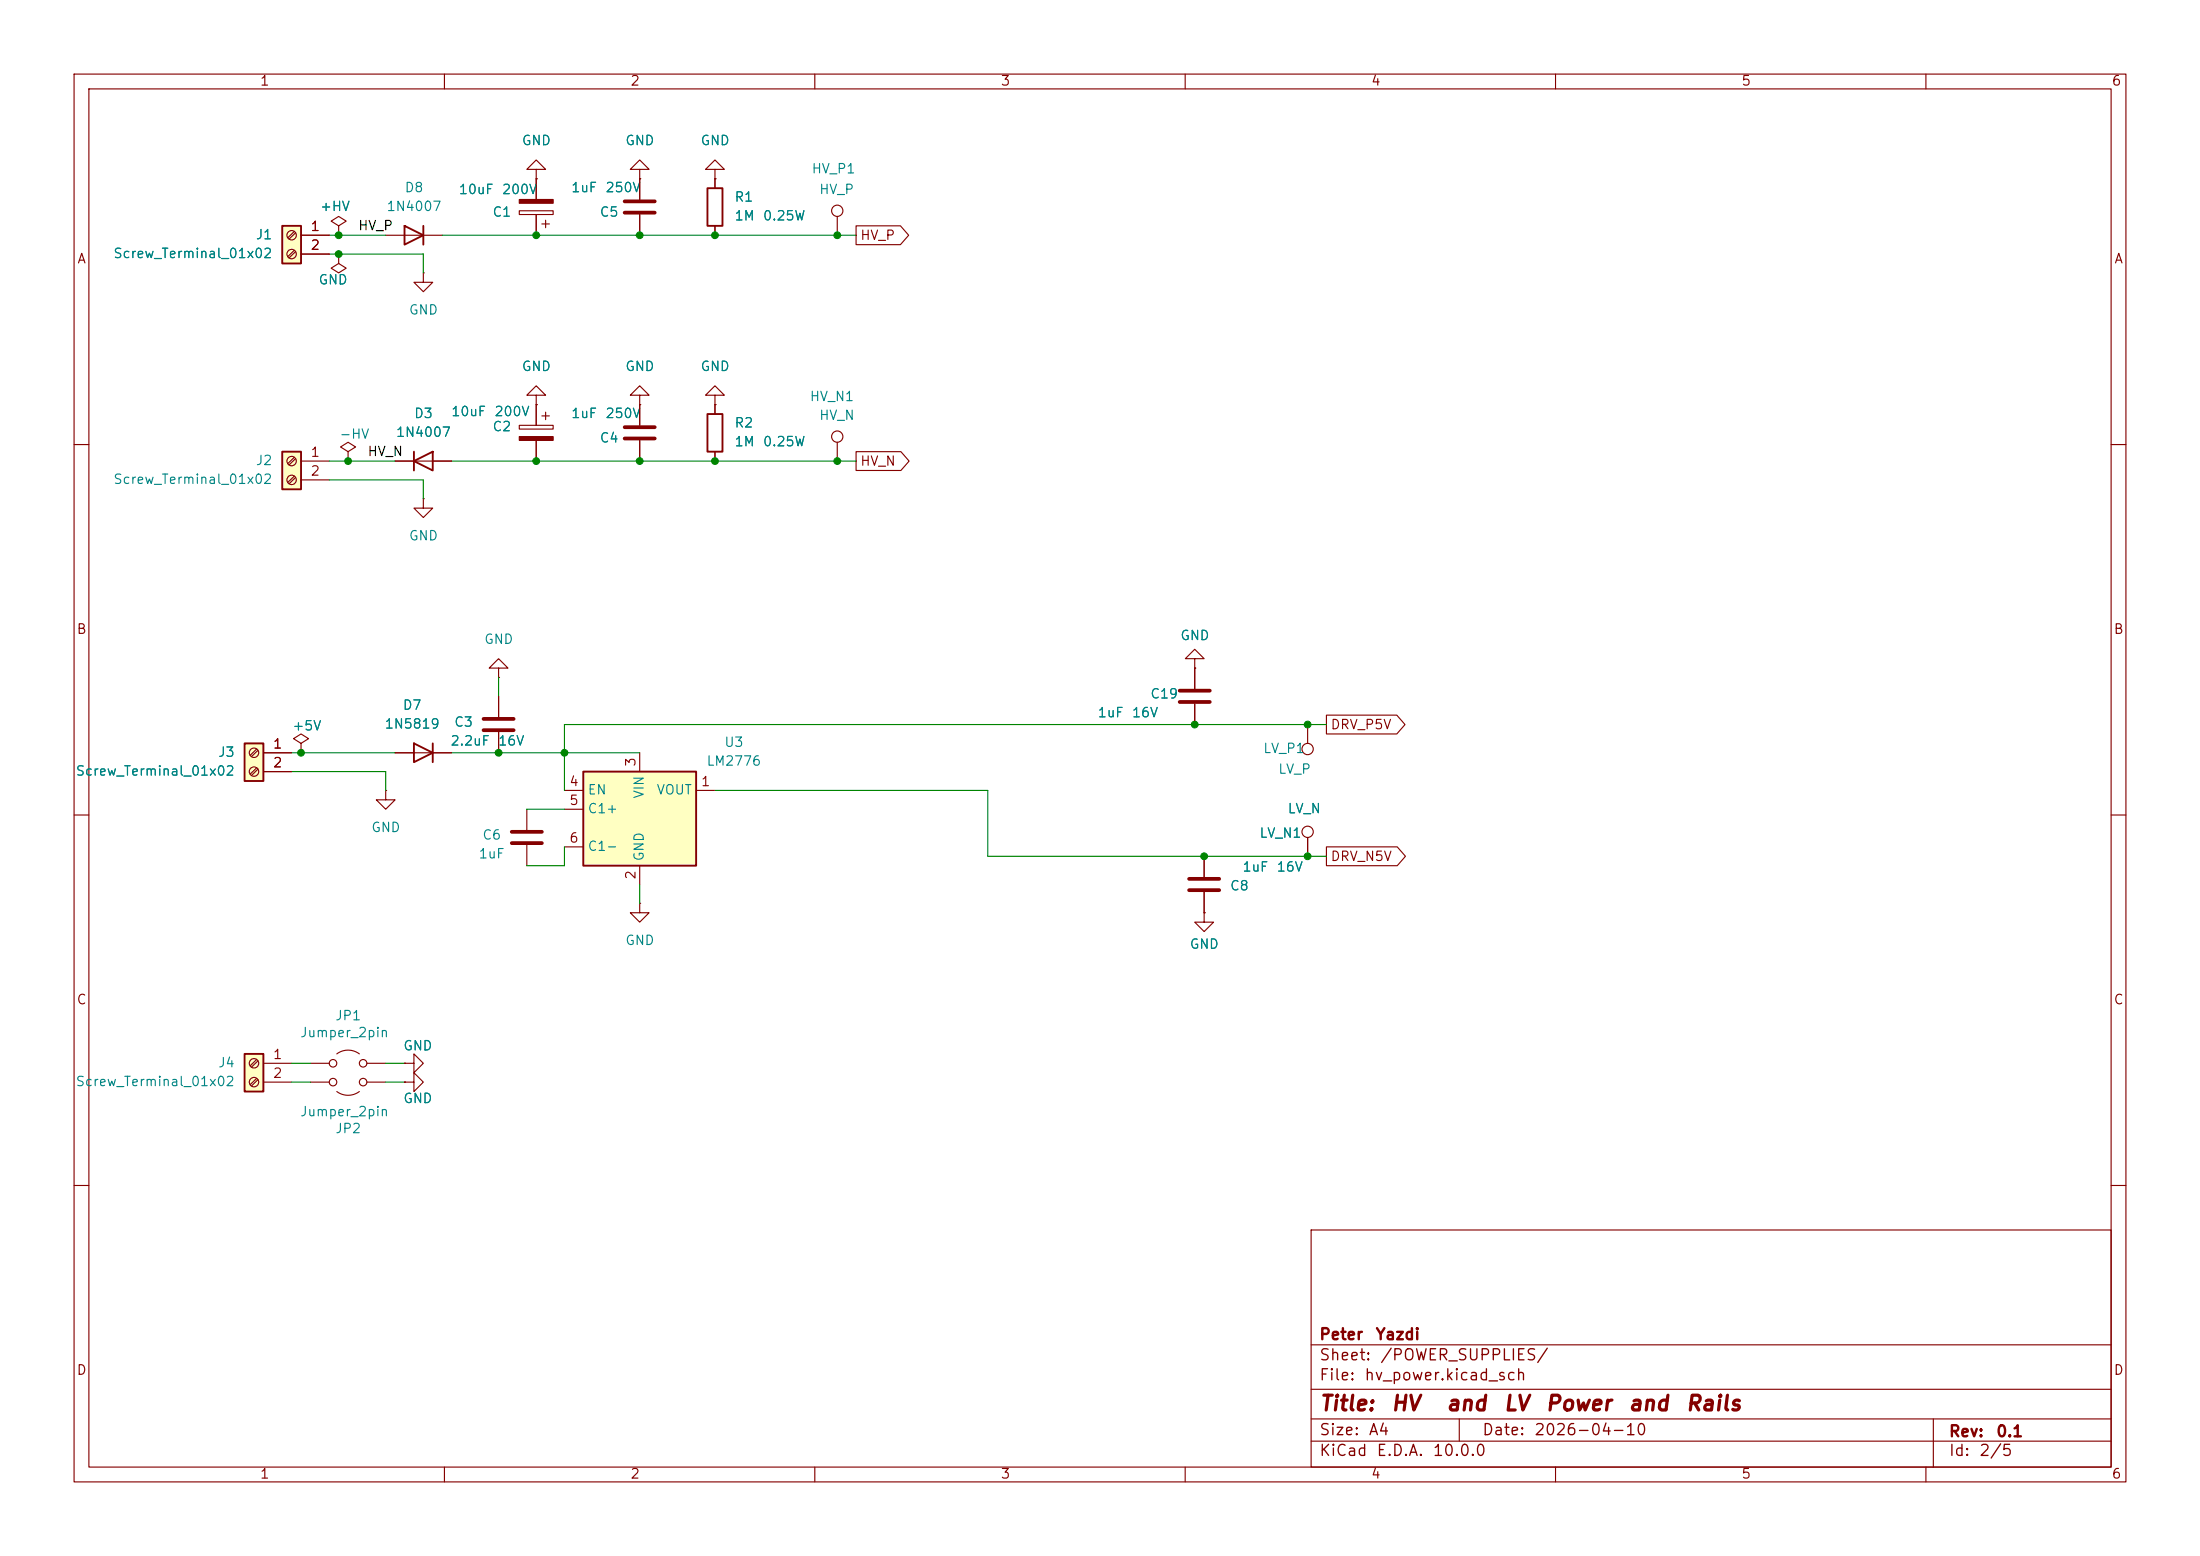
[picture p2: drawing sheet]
<svg xmlns="http://www.w3.org/2000/svg" width="297mm" height="210mm" viewBox="0 0 297 210" stroke-linecap="round" stroke-linejoin="round" font-family="sans-serif">
<g fill="none" stroke="#840000" stroke-width=".15">
<path d="M10 10h277v190h-277zM12 12h273v186h-273zM60 10v2M110 10v2M160 10v2M210 10v2M260 10v2M70.1 28.4h4.6v.6h-4.6zM72.4 22.9h-1.3l1.3-1.3 1.3 1.3h-1.3v1.2M72.4 24.1h.1M72.4 24.1v2.8M72.4 29v2.8"/>
<path d="M73.2 30.2h1M73.7 29.7v1M86.4 22.9h-1.3l1.3-1.3 1.2 1.3h-1.2v1.2M86.4 24.1h.1M86.4 24.1v2.8M86.4 29v2.8M70.1 57.4h4.6v.5h-4.6zM72.4 54.6v2.8M72.4 59.4v2.8M73.2 56.1h1M73.7 55.6v1M10 60h2"/>
<path d="M47 61l1-.7-1-.6-1 .6 1 .7v1.2M47 62.2h.1M57.1 67.3v1.3h1.3l-1.3 1.3-1.2-1.3h1.2M57.1 67.3h.1M285 60h2M10 110h2M40.6 100.3l1.1-.6-1.1-.6-1 .6 1 .6v1.3M40.6 101.6h.1M53.3 101.6h7.7M71.1 109.2v2.8M71.1 114v2.8M162.6 115.6v2.8"/>
<path d="M285 110h2M162.6 120.4v2.8M10 160h2M177 166h108v32h-108zM285 160h2M60 198v2M110 198v2M160 198v2M177 194.5h108M177 191.5h108M177 187.5h108M177 181.5h108"/>
<path d="M197 191.5v3M210 198v2M260 198v2M261 191.5v6.5"/>
</g>
<path d="M84.3 27.2h4.1M84.3 28.7h4.1M69.1 113.8h4.1M69.1 112.3h4.1M160.5 118.6h4.1M160.5 120.1h4.1" fill="none" stroke="#840000" stroke-width=".51"/>
<g fill="#840000" stroke="#840000" stroke-width=".15">
<path d="M70.1 58.9h4.6v.5h-4.6z"/>
<path d="M70.1 26.9h4.6v.5h-4.6z"/>
</g>
<path d="M55.9 100.3l2.5 1.3-2.5 1.3zM58.4 100.3v2.6" fill="none" stroke="#840000" stroke-width=".25"/>
<path d="M38.1 30.5h2.5v5.1h-2.5z" fill="#ffffc2"/>
<path d="M38.1 30.5h2.5v5.1h-2.5z" fill="none" stroke="#840000" stroke-width=".25"/>
<g fill="none" stroke="#840000" stroke-width=".15">
<path d="M39.7 31.2l-.8 .9M39.7 33.8l-.8 .8M39.9 31.4l-.9 .9M39.9 34l-.9 .8M40.6 31.8h3.8M40.6 34.3h3.8"/>
<circle cx="39.4" cy="31.7" r=".63"/>
<circle cx="39.4" cy="34.3" r=".63"/>
</g>
<path d="M38.1 61h2.5v5h-2.5z" fill="#ffffc2"/>
<path d="M95.5 25.4h2v5.1h-2zM38.1 61h2.5v5h-2.5z" fill="none" stroke="#840000" stroke-width=".25"/>
<g fill="none" stroke="#840000" stroke-width=".15">
<path d="M96.5 24.1v1.3M96.5 30.5v1.3M113 29.2v2.6M72.4 53.3h-1.3l1.3-1.2 1.3 1.2h-1.3v1.3M72.4 54.6h.1M86.4 53.3h-1.3l1.3-1.2 1.2 1.2h-1.2v1.3M86.4 54.6h.1M86.4 54.6v2.8M86.4 59.4v2.8M113 59.7v2.5M39.7 61.7l-.8 .9M39.7 64.3l-.8 .8"/>
<path d="M39.9 61.9l-.9 .8M39.9 64.4l-.9 .9M40.6 62.2h3.8M40.6 64.8h3.8M67.3 90.2h1.3l-1.3-1.3-1.3 1.3h1.3v1.2M67.3 91.4h.1M67.3 94v2.8M67.3 98.8v2.8M41.9 146.1h2.5M45.5 147.3a2.54 2.54 0 0 0 3 0M49.5 146.1h2.6M54.6 143.5h1.3v-1.3l1.2 1.3-1.2 1.3v-1.3"/>
<path d="M54.6 143.5h.1M54.6 146.1h1.3v1.2l1.2-1.2-1.2-1.3v1.3M54.6 146.1h.1"/>
<circle cx="113" cy="28.4" r=".76"/>
<circle cx="113" cy="58.9" r=".76"/>
<circle cx="39.4" cy="64.8" r=".63"/>
<circle cx="39.4" cy="62.2" r=".63"/>
<circle cx="45" cy="146.1" r=".51"/>
<circle cx="49" cy="146.1" r=".51"/>
</g>
<path d="M84.3 57.7h4.1M84.3 59.2h4.1M65.3 98.6h4M65.3 97h4" fill="none" stroke="#840000" stroke-width=".51"/>
<path d="M33 100.3h2.6v5.1h-2.6z" fill="#ffffc2"/>
<path d="M33 100.3h2.6v5.1h-2.6z" fill="none" stroke="#840000" stroke-width=".25"/>
<g fill="none" stroke="#840000" stroke-width=".15">
<path d="M34.6 101.1l-.8 .8M34.6 103.6l-.8 .9M34.8 101.3l-.8 .8M34.8 103.8l-.8 .8M35.6 101.6h3.8M35.6 104.1h3.8"/>
<circle cx="34.3" cy="101.6" r=".63"/>
<circle cx="34.3" cy="104.1" r=".63"/>
</g>
<path d="M33 142.2h2.6v5.1h-2.6z" fill="#ffffc2"/>
<path d="M54.6 30.5l2.5 1.3-2.5 1.2zM57.1 30.5v2.5M95.5 55.9h2v5.1h-2zM33 142.2h2.6v5.1h-2.6z" fill="none" stroke="#840000" stroke-width=".25"/>
<g fill="none" stroke="#840000" stroke-width=".15">
<path d="M45.7 34.3v1.3l1 .6-1 .6-1-.6 1-.6M45.7 34.3h.1M45.7 30.5l1-.7-1-.6-1 .6 1 .7v1.3M45.7 31.8h.1M52.1 31.8h7.6M57.1 36.8v1.3h1.3l-1.3 1.3-1.2-1.3h1.2M57.1 36.8h.1M96.5 22.9h-1.3l1.3-1.3 1.3 1.3h-1.3v1.2M96.5 24.1h.1M96.5 53.3h-1.3l1.3-1.2 1.3 1.2h-1.3v1.3M96.5 54.6h.1M96.5 54.6v1.3"/>
<path d="M96.5 61v1.2M52.1 106.7v1.3h1.2l-1.2 1.2-1.3-1.2h1.3M52.1 106.7h.1M34.6 143l-.8 .8M34.6 145.5l-.8 .9M34.8 143.2l-.8 .8M34.8 145.7l-.8 .9M35.6 143.5h3.8M35.6 146.1h3.8M41.9 143.5h2.5M45.5 142.2a2.54 2.54 0 0 1 3 0M49.5 143.5h2.6"/>
<circle cx="34.3" cy="143.5" r=".63"/>
<circle cx="34.3" cy="146" r=".63"/>
<circle cx="45" cy="143.5" r=".51"/>
<circle cx="49" cy="143.5" r=".51"/>
</g>
<path d="M78.7 104.1h15.3v12.7h-15.3z" fill="#ffffc2"/>
<path d="M55.9 62.2l2.5-1.2v2.5zM55.9 61v2.5M78.7 104.1h15.3v12.7h-15.3z" fill="none" stroke="#840000" stroke-width=".25"/>
<g fill="none" stroke="#840000" stroke-width=".15">
<path d="M40.6 31.8h3.8M40.6 34.3h3.8M45.7 31.8h.1M45.7 34.3h.1M72.4 24.1h.1M72.4 24.1v2.8M72.4 29v2.8M86.4 24.1h.1M86.4 24.1v2.8M86.4 29v2.8M96.5 24.1h.1M96.5 24.1v1.3"/>
<path d="M96.5 30.5v1.3M115.6 30.5h6l1.1 1.3-1.1 1.2h-6zM72.4 54.6h.1M72.4 54.6v2.8M72.4 59.4v2.8M86.4 54.6h.1M86.4 54.6v2.8M86.4 59.4v2.8M96.5 54.6h.1M96.5 54.6v1.3M53.3 62.2h7.7M96.5 61v1.2"/>
<path d="M115.6 61h6l1.1 1.2-1.1 1.3h-6zM67.3 94v2.8M67.3 98.8v2.8M161.3 88.9h1.3l-1.3-1.3-1.3 1.3h1.3v1.3M161.3 90.2h.1M161.3 90.2v2.8M161.3 95v2.8M176.5 97.8v2.5M179.1 96.5h9.5l1.1 1.3-1.1 1.3h-9.5zM35.6 101.6h3.8M35.6 104.1h3.8M40.6 101.6h.1"/>
<path d="M53.3 101.6h2.6M58.4 101.6h2.6M76.2 106.7h2.5M76.2 109.2h2.5M76.2 114.3h2.5M86.4 101.6v2.5M86.4 116.8v2.6M94 106.7h2.5M162.6 115.6v2.8M176.5 113v2.6M179.1 114.3h9.5l1.1 1.3-1.1 1.2h-9.5zM86.4 121.9v1.3h1.2l-1.2 1.3-1.3-1.3h1.3"/>
<path d="M86.4 121.9h.1M162.6 123.2v1.3h1.2l-1.2 1.2-1.3-1.2h1.3M162.6 123.2h.1M162.6 120.4v2.8M54.6 143.5h.1M54.6 146.1h.1"/>
<circle cx="176.5" cy="112.3" r=".76"/>
<circle cx="176.5" cy="101.1" r=".76"/>
</g>
<path d="M159.3 94.7h4M159.3 93.2h4" fill="none" stroke="#840000" stroke-width=".51"/>
<g fill="none" stroke="#008400" stroke-width=".15">
<path d="M44.4 34.3h12.7v2.5M44.4 31.8h7.7M59.7 31.8h55.9M44.4 62.2h8.9M44.4 64.8h12.7v2.5M61 62.2h54.6M67.3 91.4v2.6M179.1 97.8h-102.9v8.9M39.4 101.6h13.9M39.4 104.1h12.7v2.6M61 101.6h25.4M71.1 109.2h5.1"/>
<path d="M76.2 114.3v2.5h-5.1M86.4 119.4v2.5M96.5 106.7h36.8v8.9h45.8M39.4 146.1h2.5M39.4 143.5h2.5M52.1 146.1h2.5M52.1 143.5h2.5"/>
</g>
<g fill="#008400" stroke="#008400" stroke-width=".14">
<circle cx="76.2" cy="101.6" r=".46"/>
<circle cx="67.3" cy="101.6" r=".46"/>
<circle cx="40.6" cy="101.6" r=".46"/>
<circle cx="113" cy="31.8" r=".46"/>
<circle cx="96.5" cy="31.8" r=".46"/>
<circle cx="86.4" cy="31.8" r=".46"/>
<circle cx="176.5" cy="115.6" r=".46"/>
<circle cx="113" cy="62.2" r=".46"/>
<circle cx="96.5" cy="62.2" r=".46"/>
<circle cx="86.4" cy="62.2" r=".46"/>
<circle cx="161.3" cy="97.8" r=".46"/>
<circle cx="162.6" cy="115.6" r=".46"/>
<circle cx="176.5" cy="97.8" r=".46"/>
<circle cx="72.4" cy="62.2" r=".46"/>
<circle cx="45.7" cy="31.8" r=".46"/>
<circle cx="45.7" cy="34.3" r=".46"/>
<circle cx="72.4" cy="31.8" r=".46"/>
<circle cx="47" cy="62.2" r=".46"/>
</g>
<g font-size="2" fill="#840000">
<text x="178" y="190.9">Title:</text>
<text x="187.7" y="190.9">HV</text>
<text x="195.1" y="190.9">and</text>
<text x="202.8" y="190.9">LV</text>
<text x="208.5" y="190.9">Power</text>
<text x="219.7" y="190.9">and</text>
<text x="227.4" y="190.9">Rails</text>
</g>
<g font-size="1.5" fill="#840000">
<text x="178" y="184">Sheet:</text>
<text x="178" y="181.2">Peter</text>
<text x="185.6" y="181.2">Yazdi</text>
<text x="186.2" y="184">/POWER_SUPPLIES/</text>
<text x="178" y="186.7">File:</text>
<text x="184.1" y="186.7">hv_power.kicad_sch</text>
<text x="178" y="196.9">KiCad</text>
<text x="178" y="194.1">Size:</text>
<text x="184.7" y="194.1">A4</text>
<text x="185.7" y="196.9">E.D.A.</text>
<text x="193.3" y="196.9">10.0.0</text>
<text x="200" y="194.1">Date:</text>
<text x="207" y="194.1">2026-04-10</text>
<text x="263" y="194.3">Rev:</text>
<text x="263" y="196.9">Id:</text>
<text x="267.1" y="196.9">2/5</text>
<text x="269.4" y="194.3">0.1</text>
</g>
<g font-size="1.3" fill="#840000">
<text x="35" y="11.9">1</text>
<text x="85" y="11.9">2</text>
<text x="135" y="11.9">3</text>
<text x="185" y="11.9">4</text>
<text x="235" y="11.9">5</text>
<text x="285" y="11.9">6</text>
<text x="10.3" y="35.9">A</text>
<text x="41.8" y="31.5">1</text>
<text x="41.8" y="34">2</text>
<text x="116" y="32.7">HV_P</text>
<text x="285.3" y="35.9">A</text>
<text x="41.8" y="62">1</text>
<text x="41.8" y="64.5">2</text>
<text x="116" y="63.2">HV_N</text>
<text x="10.3" y="85.9">B</text>
<text x="285.3" y="85.9">B</text>
<text x="36.8" y="101.3">1</text>
<text x="179.5" y="98.7">DRV_P5V</text>
<text x="36.8" y="103.9">2</text>
<text x="76.8" y="106.4">4</text>
<text x="86.1" y="103.6" transform="rotate(-90 86.1 103.6)">3</text>
<text x="94.5" y="106.4">1</text>
<text x="76.8" y="109">5</text>
<text x="76.8" y="114">6</text>
<text x="86.1" y="118.8" transform="rotate(-90 86.1 118.8)">2</text>
<text x="179.5" y="116.5">DRV_N5V</text>
<text x="10.3" y="135.9">C</text>
<text x="285.3" y="135.9">C</text>
<text x="36.8" y="143.3">1</text>
<text x="36.8" y="145.8">2</text>
<text x="10.3" y="185.9">D</text>
<text x="285.3" y="185.9">D</text>
<text x="35" y="199.9">1</text>
<text x="85" y="199.9">2</text>
<text x="135" y="199.9">3</text>
<text x="185" y="199.9">4</text>
<text x="235" y="199.9">5</text>
<text x="285" y="199.9">6</text>
</g>
<g font-size="1.3" fill="#008484">
<text x="70.4" y="19.9">GND</text>
<text x="84.3" y="19.9">GND</text>
<text x="94.5" y="19.9">GND</text>
<text x="109.5" y="23.7">HV_P1</text>
<text x="43.1" y="28.8">+HV</text>
<text x="52.1" y="28.8">1N4007</text>
<text x="54.5" y="26.3">D8</text>
<text x="61.8" y="26.5">10uF</text>
<text x="66.4" y="29.6">C1</text>
<text x="67.7" y="26.5">200V</text>
<text x="77" y="26.3">1uF</text>
<text x="80.9" y="29.6">C5</text>
<text x="81.6" y="26.3">250V</text>
<text x="99.1" y="27.5">R1</text>
<text x="110.5" y="26.5">HV_P</text>
<text x="15.2" y="35.2">Screw_Terminal_01x02</text>
<text x="34.4" y="32.6">J1</text>
<text x="99.1" y="30.1">1M</text>
<text x="102.9" y="30.1">0.25W</text>
<text x="42.9" y="38.7">GND</text>
<text x="55.1" y="42.8">GND</text>
<text x="70.4" y="50.4">GND</text>
<text x="84.3" y="50.4">GND</text>
<text x="94.5" y="50.4">GND</text>
<text x="45.7" y="59.5">-HV</text>
<text x="53.4" y="59.3">1N4007</text>
<text x="55.8" y="56.7">D3</text>
<text x="60.8" y="56.5">10uF</text>
<text x="66.4" y="58.5">C2</text>
<text x="66.6" y="56.5">200V</text>
<text x="77" y="56.7">1uF</text>
<text x="81.6" y="56.7">250V</text>
<text x="99.1" y="58">R2</text>
<text x="109.2" y="54.5">HV_N1</text>
<text x="110.5" y="57">HV_N</text>
<text x="15.2" y="65.6">Screw_Terminal_01x02</text>
<text x="34.4" y="63.1">J2</text>
<text x="80.9" y="60">C4</text>
<text x="99.1" y="60.6">1M</text>
<text x="102.9" y="60.6">0.25W</text>
<text x="55.1" y="73.3">GND</text>
<text x="65.3" y="87.2">GND</text>
<text x="159.3" y="86.7">GND</text>
<text x="155.2" y="94.6">C19</text>
<text x="39.4" y="98.9">+5V</text>
<text x="51.8" y="98.7">1N5819</text>
<text x="54.3" y="96.1">D7</text>
<text x="60.7" y="100.9">2.2uF</text>
<text x="61.2" y="98.4">C3</text>
<text x="67.1" y="100.9">16V</text>
<text x="97.7" y="101.1">U3</text>
<text x="148.1" y="97.1">1uF</text>
<text x="152.7" y="97.1">16V</text>
<text x="170.4" y="102">LV_P1</text>
<text x="10.1" y="105">Screw_Terminal_01x02</text>
<text x="29.4" y="102.5">J3</text>
<text x="79.2" y="107.5">EN</text>
<text x="87.2" y="107.9" transform="rotate(-90 87.2 107.9)">VIN</text>
<text x="88.6" y="107.5">VOUT</text>
<text x="95.3" y="103.7">LM2776</text>
<text x="172.5" y="104.7">LV_P</text>
<text x="50" y="112.6">GND</text>
<text x="65" y="113.6">C6</text>
<text x="79.2" y="110.1">C1+</text>
<text x="169.9" y="113.4">LV_N1</text>
<text x="173.7" y="110.1">LV_N</text>
<text x="64.5" y="116.2">1uF</text>
<text x="79.2" y="115.2">C1-</text>
<text x="87.2" y="116.3" transform="rotate(-90 87.2 116.3)">GND</text>
<text x="167.6" y="118">1uF</text>
<text x="172.3" y="118">16V</text>
<text x="166" y="120.5">C8</text>
<text x="84.3" y="127.9">GND</text>
<text x="160.5" y="128.4">GND</text>
<text x="40.4" y="140.3">Jumper_2pin</text>
<text x="45.2" y="138">JP1</text>
<text x="54.4" y="142.1">GND</text>
<text x="10.1" y="146.9">Screw_Terminal_01x02</text>
<text x="29.4" y="144.4">J4</text>
<text x="54.4" y="149.2">GND</text>
<text x="40.4" y="151">Jumper_2pin</text>
<text x="45.2" y="153.3">JP2</text>
</g>
<g font-size="1.3">
<text x="48.3" y="31.4">HV_P</text>
<text x="49.5" y="61.9">HV_N</text>
</g>
</svg>
